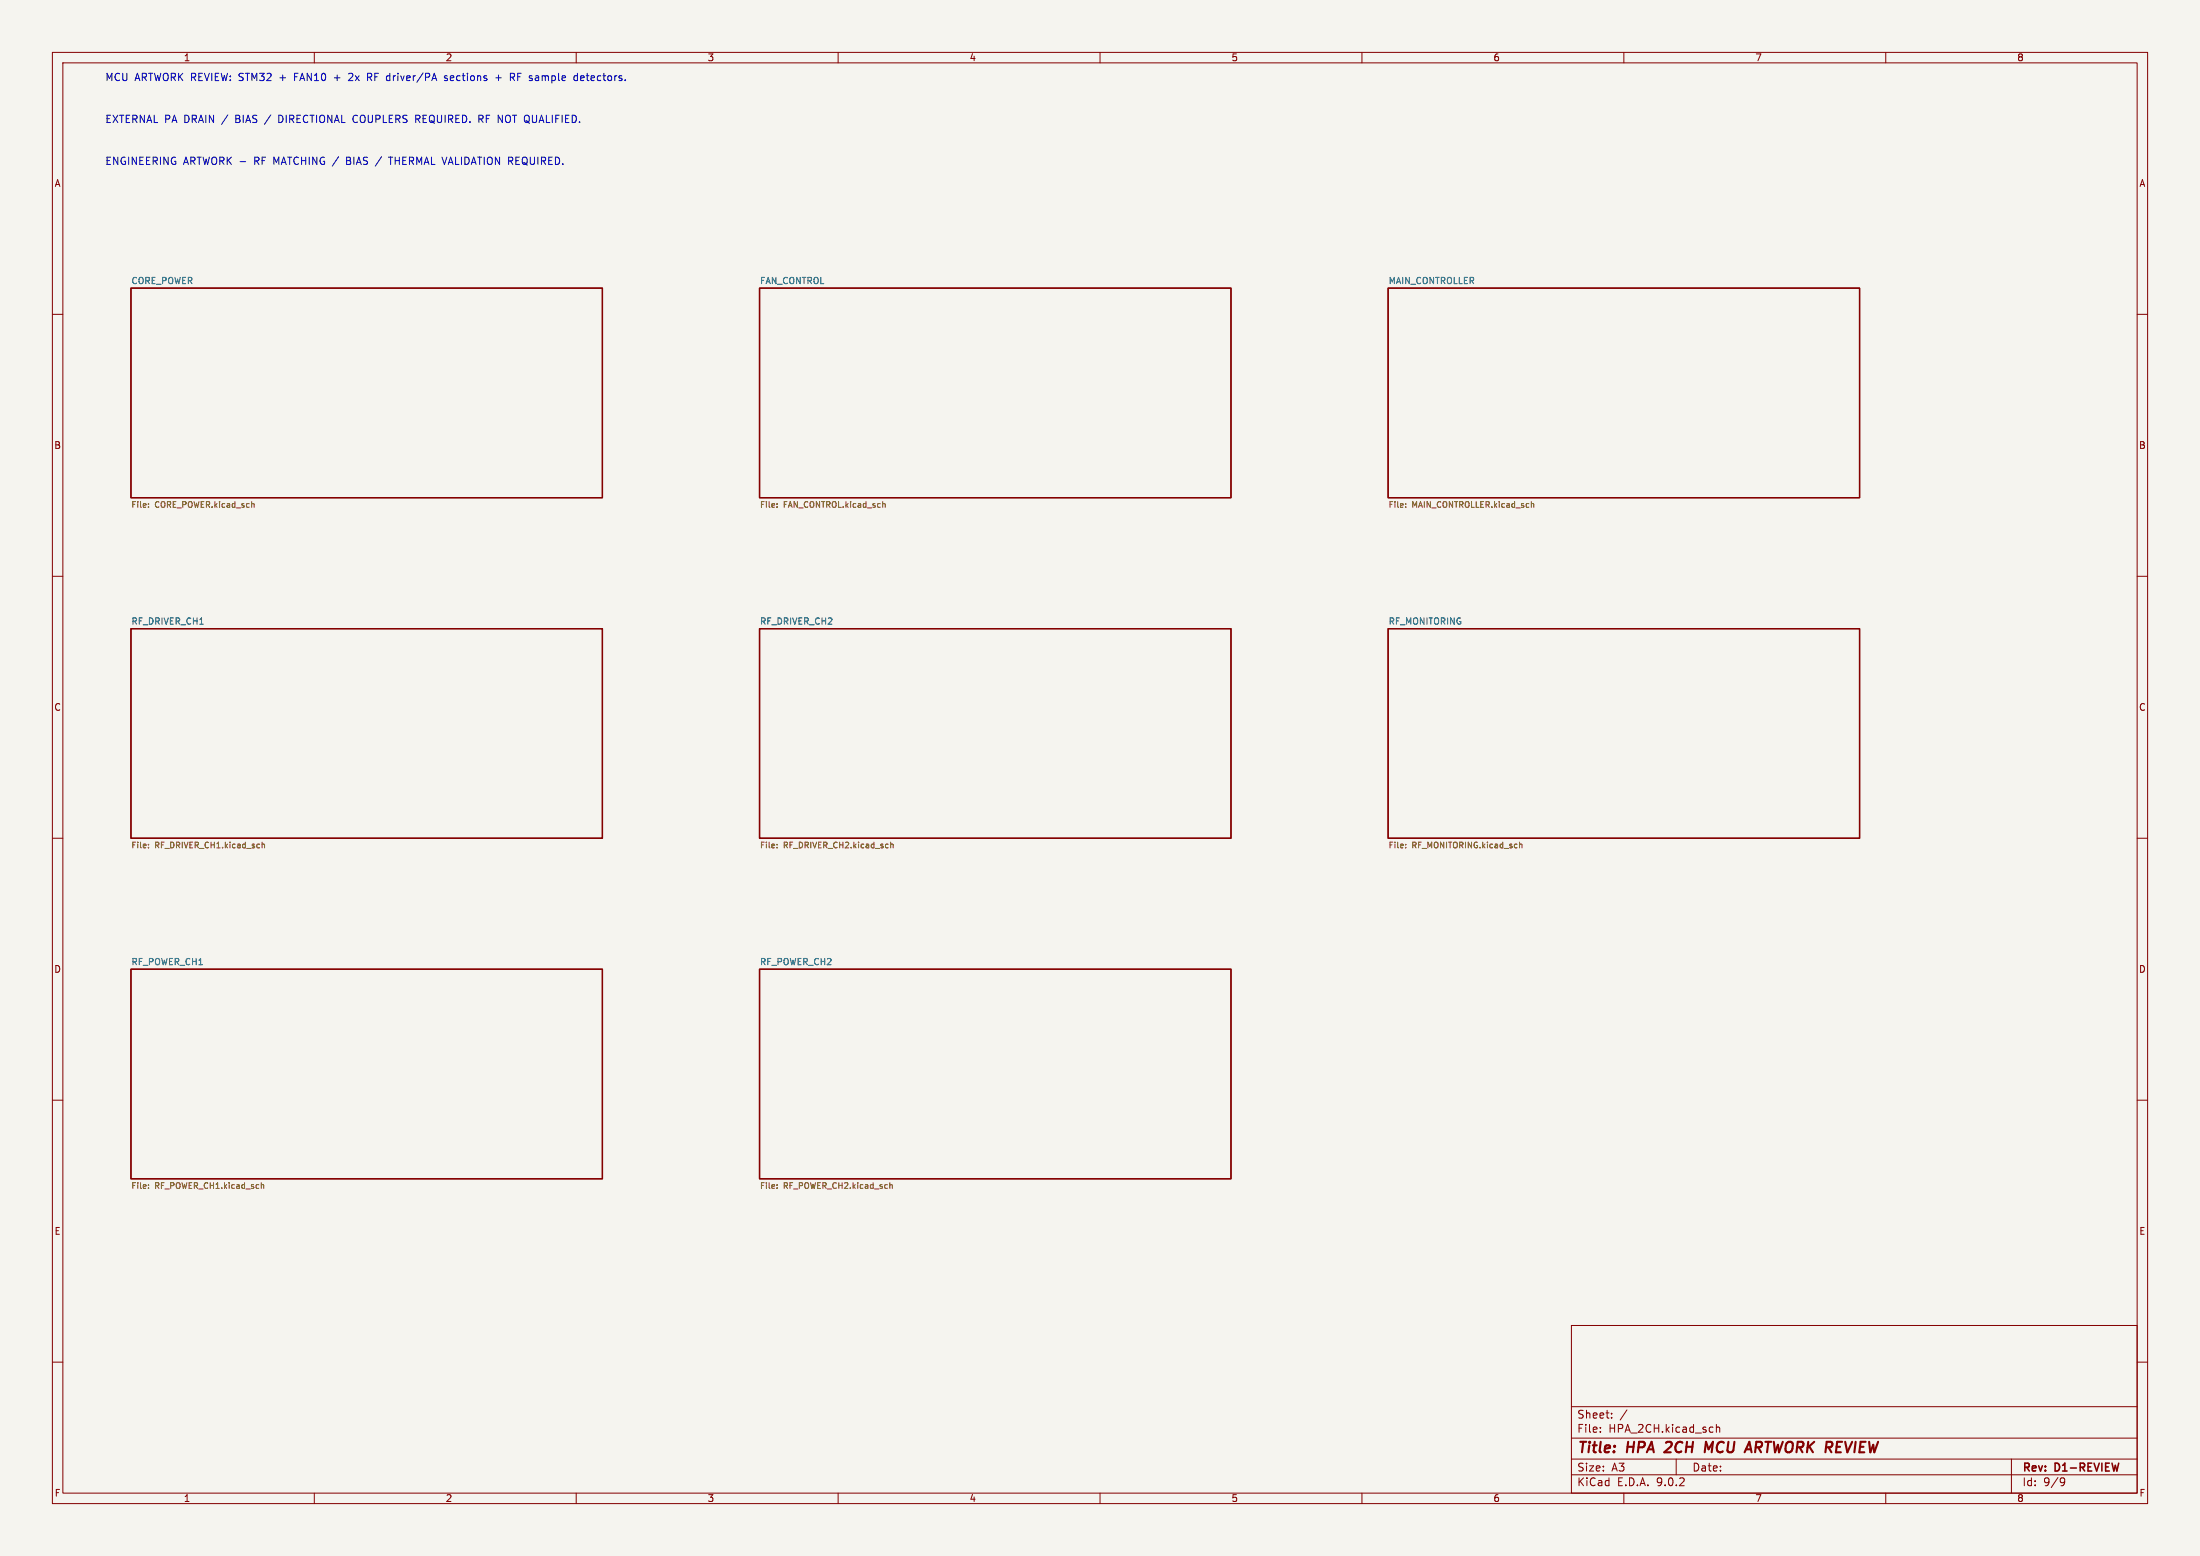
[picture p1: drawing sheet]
<svg xmlns="http://www.w3.org/2000/svg" width="420mm" height="297mm" viewBox="0 0 420 297" stroke-linecap="round" stroke-linejoin="round" font-family="sans-serif">
<path d="M0 0h420v297h-420z" fill="#f5f4ef" stroke="#f5f4ef" stroke-width=".19"/>
<g fill="none" stroke="#840000" stroke-width=".19">
<path d="M10 10h400v277h-400zM12 12h396v273h-396zM60 10v2M110 10v2M160 10v2M210 10v2M260 10v2M310 10v2M360 10v2M10 60h2M408 60h2M10 110h2"/>
<path d="M408 110h2M10 160h2M408 160h2M10 210h2M408 210h2M300 253h108v32h-108zM10 260h2M300 278.5h108M300 274.5h108M300 268.5h108M305.5 273.2v.2M305.5 272.5v.1"/>
<path d="M307.7 270.5v.2M307.7 269.8v.1M310.6 269.1l-1.3 1.9M320 278.5v3M327.7 271.9v1.5M327.7 272.5l.2-.1 .3 .1 .1 .9M384 278.5v6.5M408 260h2M60 285v2M110 285v2M160 285v2M210 285v2"/>
<path d="M260 285v2M300 281.5h108M310 285v2M360 285v2M393.6 282.1l.5 .1a.99 .99 0 0 1-.4 1.4h-.3M394.2 282.7l-.3 .3h-.3"/>
</g>
<path d="M319 276.1l-1.3 1.1h1.3M327 275.2l-.8 1.4-.5-1.4-.3 2" fill="none" stroke="#840000" stroke-width=".4"/>
<path d="M25 55h90v40h-90zM145 55h90v40h-90zM265 55h90v40h-90zM25 120h90v40h-90zM145 120h90v40h-90zM265 120h90v40h-90zM25 185h90v40h-90zM145 185h90v40h-90z" fill="none" stroke="#840000" stroke-width=".25"/>
<g fill="none" stroke="#725600" stroke-width=".19">
<path d="M28.3 96.7v.1M28.3 96.2v.1M48.2 96.1l.3 .2v.5M148.3 96.7v.1M148.3 96.2v.1M168.6 96.2h.3l.1 .6M268.3 96.7v.1M268.3 96.2v.1M292.4 96.2h.4v.6M28.3 161.2v.1M28.3 161.7v.1M50 161.2h.5v.6"/>
<path d="M50 160.7v1.1M148.3 161.2v.1M148.3 161.7v.1M170 160.7v1.1M170 161.2h.5v.6M268.3 161.2v.1M268.3 161.7v.1M290.1 161.2h.4l.1 .6M28.3 226.2v.1M28.3 226.7v.1M49.9 226.2h.4v.6M49.9 225.7v1.1"/>
<path d="M148.3 226.2v.1M148.3 226.7v.1M169.9 225.7v1.1M169.9 226.2h.4v.6"/>
</g>
<g fill="none" stroke="#0000c2" stroke-width=".19">
<path d="M63.8 14.9h1.1M67.1 14l-.5 .1M67.3 14.6l-.8 .8h.9M70.2 14.7h.5M70.5 14.7l.5 .7M70.7 14h-.5v1.4M85.4 14.5h-.4l-.2 .2 .1 .2 .5 .1v.3h-.6M94.6 14.9h1.1M95.2 14.3v1.1M97.4 14h.6l.2 .3-.1 .4h-.7M97.8 14.7l.4 .7M109.8 14.5h.4"/>
<path d="M110.2 15.3l-.4 .1M110.2 14v1.4M111.3 14.5h-.3l-.2 .2 .1 .6 .4 .1M111.5 14.8l-.7 .1M53.6 22h-.4v1.4h.4M66.2 30.7h.4M66.6 30h-.4v1.4h.5M72.8 29.9l-1.2 1.8M74.2 30h.8M74.6 30v1.4M79.4 22h.5M79.4 22.7h.5"/>
<path d="M79.7 22.7l.5 .7M91.4 22l.7 .1M91.8 22.7l.4 .7M92.1 22.7h-.7"/>
</g>
<g font-size="2.8" fill="#840000">
<text x="301" y="277.9">Title:</text>
<text x="310.6" y="277.9">HPA</text>
<text x="318.8" y="277.9">2CH</text>
<text x="327.1" y="277.9">MCU</text>
<text x="335.8" y="277.9">ARTWORK REVIEW</text>
</g>
<g font-size="2.1" fill="#840000">
<text x="301" y="273.7">File:</text>
<text x="301" y="271">Sheet:</text>
<text x="307.1" y="273.7">HPA_2CH.kicad_sch</text>
<text x="301" y="281.1">Size:</text>
<text x="307.6" y="281.1">A3</text>
<text x="323" y="281.1">Date:</text>
<text x="386" y="281.3">Rev:</text>
<text x="392.4" y="281.3">D1-REVIEW</text>
<text x="301" y="283.9">KiCad</text>
<text x="308.7" y="283.9">E.D.A.</text>
<text x="316.3" y="283.9">9.0.2</text>
<text x="386" y="283.9">Id:</text>
<text x="390.1" y="283.9">9/9</text>
</g>
<g font-size="1.9" fill="#0000c2">
<text x="20" y="15.7">MCU ARTWORK REVIEW: STM32</text>
<text x="53.7" y="15.7">+</text>
<text x="56.7" y="15.7">FAN10</text>
<text x="64.5" y="15.7">+</text>
<text x="67.4" y="15.7">2x</text>
<text x="71.2" y="15.7">RF driver/PA</text>
<text x="86.2" y="15.7">sections</text>
<text x="96.1" y="15.7">+</text>
<text x="99.1" y="15.7">RF sample</text>
<text x="111.7" y="15.7">detectors.</text>
<text x="20" y="23.7">EXTERNAL PA DRAIN /</text>
<text x="45.3" y="23.7">BIAS</text>
<text x="51.2" y="23.7">/</text>
<text x="53.9" y="23.7">DIRECTIONAL COUPLERS</text>
<text x="80.4" y="23.7">REQUIRED.</text>
<text x="92.6" y="23.7">RF NOT QUALIFIED.</text>
<text x="20" y="31.7">ENGINEERING ARTWORK -</text>
<text x="48.7" y="31.7">RF MATCHING /</text>
<text x="66.8" y="31.7">BIAS</text>
<text x="75.4" y="31.7">THERMAL VALIDATION REQUIRED.</text>
</g>
<g font-size="1.8" fill="#840000">
<text x="35" y="11.9">1</text>
<text x="85" y="11.9">2</text>
<text x="135" y="11.9">3</text>
<text x="185" y="11.9">4</text>
<text x="235" y="11.9">5</text>
<text x="285" y="11.9">6</text>
<text x="335" y="11.9">7</text>
<text x="385" y="11.9">8</text>
<text x="10.3" y="35.9">A</text>
<text x="408.3" y="35.9">A</text>
<text x="10.3" y="85.9">B</text>
<text x="408.2" y="85.9">B</text>
<text x="10.3" y="135.9">C</text>
<text x="408.2" y="135.9">C</text>
<text x="10.3" y="185.9">D</text>
<text x="408.2" y="185.9">D</text>
<text x="10.3" y="235.9">E</text>
<text x="408.3" y="235.9">E</text>
<text x="10.3" y="285.9">F</text>
<text x="35" y="286.9">1</text>
<text x="85" y="286.9">2</text>
<text x="135" y="286.9">3</text>
<text x="185" y="286.9">4</text>
<text x="235" y="286.9">5</text>
<text x="285" y="286.9">6</text>
<text x="335" y="286.9">7</text>
<text x="385" y="286.9">8</text>
<text x="408.3" y="285.9">F</text>
</g>
<g font-size="1.7" fill="#006464">
<text x="25" y="54.3">CORE_POWER</text>
<text x="145" y="54.3">FAN_CONTROL</text>
<text x="265" y="54.3">MAIN_CONTROLLER</text>
<text x="25" y="119.3">RF_DRIVER_CH1</text>
<text x="145" y="119.3">RF_DRIVER_CH2</text>
<text x="265" y="119.3">RF_MONITORING</text>
<text x="25" y="184.3">RF_POWER_CH1</text>
<text x="145" y="184.3">RF_POWER_CH2</text>
</g>
<g font-size="1.5" fill="#725600">
<text x="25" y="97.3">File:</text>
<text x="29.6" y="97.3">CORE_POWER.kicad_sch</text>
<text x="145" y="97.3">File:</text>
<text x="149.6" y="97.3">FAN_CONTROL.kicad_sch</text>
<text x="265" y="97.3">File:</text>
<text x="269.6" y="97.3">MAIN_CONTROLLER.kicad_sch</text>
<text x="25" y="162.3">File:</text>
<text x="29.6" y="162.3">RF_DRIVER_CH1.kicad_sch</text>
<text x="145" y="162.3">File:</text>
<text x="149.6" y="162.3">RF_DRIVER_CH2.kicad_sch</text>
<text x="265" y="162.3">File:</text>
<text x="269.6" y="162.3">RF_MONITORING.kicad_sch</text>
<text x="25" y="227.3">File:</text>
<text x="29.6" y="227.3">RF_POWER_CH1.kicad_sch</text>
<text x="145" y="227.3">File:</text>
<text x="149.6" y="227.3">RF_POWER_CH2.kicad_sch</text>
</g>
</svg>
